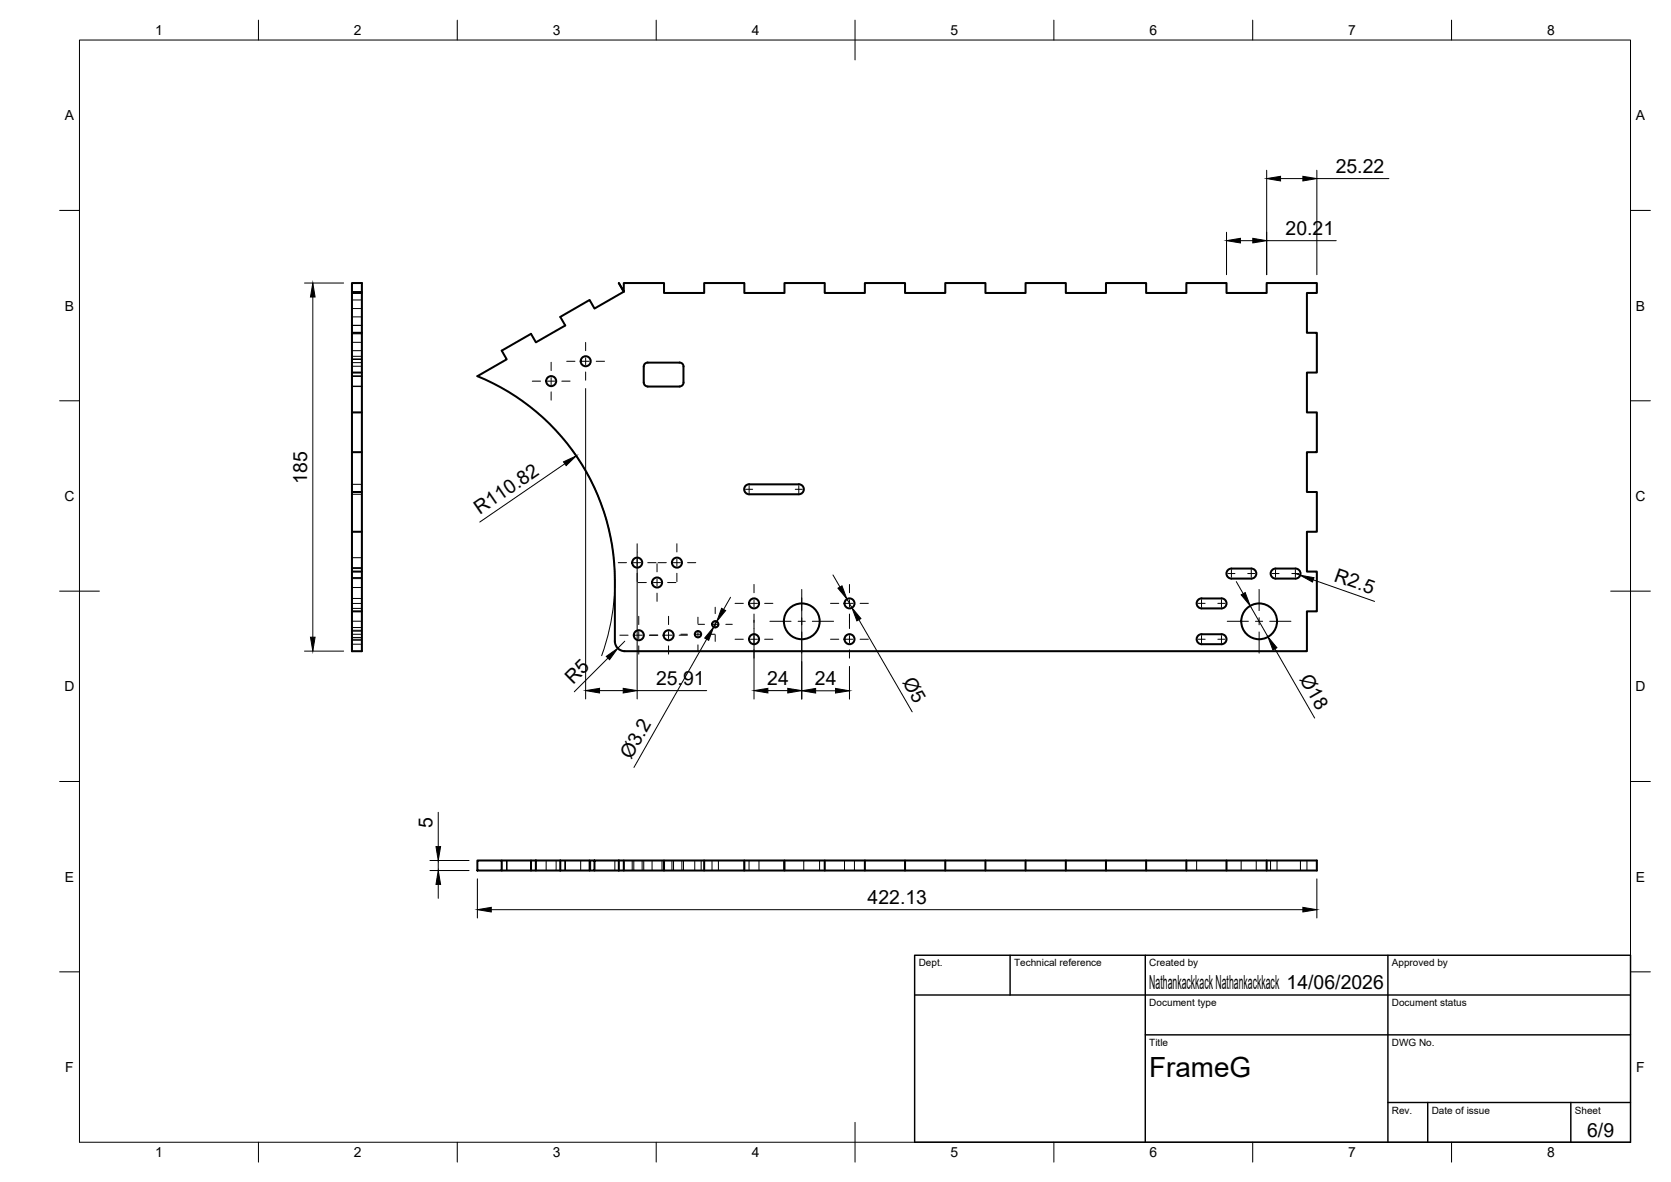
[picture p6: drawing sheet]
<svg xmlns="http://www.w3.org/2000/svg" width="420mm" height="297mm" viewBox="0 0 420 297" stroke-linecap="round" stroke-linejoin="round" font-family="sans-serif">
<!-- layer: Visible -->
<g fill="none" stroke="#000" stroke-width=".51">
<path d="M88.5 71.1h2.5v92.5h-2.5zM88.5 73.6h2.5M88.5 93.6h2.5M88.5 83.6h2.5M161.9 92.1v4a1.04 1.04 0 0 0 1 1h8a1.01 1.01 0 0 0 1-1v-4M162.9 91.1h8M162.9 91.1a1.01 1.01 0 0 0-1 1M170.9 91.1a1.01 1.01 0 0 1 1 1M88.5 113.6h2.5M88.5 103.6h2.5M88.5 123.6h2.5M88.5 133.6h2.5"/>
<path d="M187.6 121.9l.8-.2h12.5a1.26 1.26 0 0 1 1.2 1.3 1.26 1.26 0 0 1-1.2 1.2h-12.5a1.26 1.26 0 0 1-1.2-.9 1.26 1.26 0 0 1 .4-1.4zM88.5 143.6h2.5M88.5 153.6h2.5M302.1 159.4h5M302.1 150.4h5M302.1 159.4a1.26 1.26 0 0 0-1.2 1.2 1.26 1.26 0 0 0 1.2 1.3M302.1 150.4a1.26 1.26 0 0 0-1.2 1.2 1.26 1.26 0 0 0 1.2 1.3M307.1 159.4a1.26 1.26 0 0 1 1.3 1.2 1.26 1.26 0 0 1-1.3 1.3h-5M307.1 150.4a1.26 1.26 0 0 1 1.3 1.2 1.26 1.26 0 0 1-1.3 1.3h-5M308.9 143.1l.7-.2h5a1.26 1.26 0 0 1 1.3 1.2 1.26 1.26 0 0 1-1.3 1.3h-5a1.26 1.26 0 0 1-1.2-.9 1.26 1.26 0 0 1 .5-1.4zM320.7 142.9h5a1.26 1.26 0 0 1 1.3 1.2 1.26 1.26 0 0 1-1.3 1.3h-5M320.7 142.9a1.26 1.26 0 0 0-1.2 1.2 1.26 1.26 0 0 0 1.2 1.3"/>
<path d="M154.6 161.1a2.51 2.51 0 0 0 2.5 2.5h171.5v-10h2.5v-10h-2.5v-10h2.5v-10h-2.5v-10h2.5v-10h-2.5v-10h2.5v-10h-2.5v-10h2.5v-2.5h-12.6v2.5h-10.1v-2.5h-10.1v2.5h-10.1v-2.5h-10.1v2.5h-10.1v-2.5h-10.1v2.5h-10.1v-2.5h-10.1v2.5h-10.1v-2.5h-10.1v2.5h-10.1v-2.5h-10.1v2.5h-10.1v-2.5h-10.1v2.5h-10.1v-2.5h-10.2v2.2l-1.2-2.2 1.2 2.2-7.3 4.2-1.2-2.1-7.4 4.2 1.2 2.2-7.4 4.2-1.2-2.1-7.3 4.2 1.2 2.2-7.4 4.2a55.4 55.4 0 0 1 34.6 51.4v15.2M120 216.2h6.2v2.6h-6.2zM126.2 218.8h7.3M126.2 216.2h7.3M134.7 216.2h-1.2v2.6h1.2v-2.6h6.2M134.7 218.8h13.6M140.9 216.2v2.6M140.9 216.2h7.4M149.5 216.2h-1.2v2.6h1.2v-2.6h6.1M149.5 218.8h6.1M155.6 216.2h175.5v2.6h-175.5M155.6 216.2v2.6"/>
<path d="M156.8 216.2v2.6M167 216.2v2.6M177.1 216.2v2.6M187.2 216.2v2.6M197.3 216.2v2.6M207.4 216.2v2.6M217.5 216.2v2.6M227.6 216.2v2.6M237.7 216.2v2.6M247.8 216.2v2.6M257.9 216.2v2.6M268 216.2v2.6"/>
<path d="M278.1 216.2v2.6M288.2 216.2v2.6M298.3 216.2v2.6M308.4 216.2v2.6M318.5 216.2v2.6"/>
<circle cx="138.6" cy="95.8" r="1.26"/>
<circle cx="147.3" cy="90.8" r="1.26"/>
<circle cx="160.2" cy="141.4" r="1.26"/>
<circle cx="160.6" cy="159.6" r="1.26"/>
<circle cx="165.2" cy="146.4" r="1.26"/>
<circle cx="168.1" cy="159.6" r="1.26"/>
<circle cx="170.2" cy="141.4" r="1.26"/>
<circle cx="175.5" cy="159.4" r=".79"/>
<circle cx="179.8" cy="156.9" r=".79"/>
<circle cx="189.6" cy="151.6" r="1.26"/>
<circle cx="201.6" cy="156.1" r="4.5"/>
<circle cx="213.6" cy="151.6" r="1.26"/>
<circle cx="316.6" cy="156.1" r="4.5"/>
<circle cx="189.6" cy="160.6" r="1.26"/>
<circle cx="213.6" cy="160.6" r="1.26"/>
</g>
<!-- layer: Hidden -->
<g fill="none" stroke="#000" stroke-width=".25">
<path d="M88.5 79.6h2.5M88.5 73.3h2.5M88.5 75.4h2.5M88.5 77.5h2.5M88.5 90.3h2.5M88.5 88.1h2.5M88.5 94.5h2.5M88.5 83.9h2.5M88.5 86h2.5M88.5 81.8h2.5M88.5 97.1h2.5M88.5 91.1h2.5"/>
<path d="M88.5 89.5h2.5M88.5 92h2.5M88.5 97h2.5M91 90.3h-2.5h2.5M91 81.8h-2.5h2.5M88.5 124.2h2.5M88.5 121.7h2.5M88.5 159.4h2.5M88.5 152.9h2.5M88.5 150.4h2.5M88.5 145.4h2.5M88.5 142.9h2.5"/>
<path d="M88.5 142.6h2.5M88.5 140.2h2.5M88.5 151.6h2.5M88.5 158.4h2.5M88.5 158.6h2.5M88.5 157.7h2.5M88.5 156.1h2.5M88.5 145.1h2.5M88.5 147.6h2.5M88.5 161.9h2.5M88.5 160.6h2.5M88.5 160.9h2.5"/>
<path d="M88.5 160.2h2.5M120.1 216.2v2.6M127.4 216.2v2.6M137.3 216.2v2.6M139.8 216.2v2.6M142.1 216.2v2.6v-2.6M142.1 216.2v2.6M146 216.2v2.6M148.5 216.2v2.6M154.6 216.2v2.6M156.8 216.2v2.6M159 216.2v2.6"/>
<path d="M159.4 216.2v2.6M161.5 216.2v2.6M161.9 216.2v2.6M164 216.2v2.6M166.5 216.2v2.6M166.9 216.2v2.6M169 216.2v2.6M169.4 216.2v2.6M171.4 216.2v2.6M171.9 216.2v2.6M174.7 216.2v2.6M176.3 216.2v2.6"/>
<path d="M179 216.2v2.6M180.6 216.2v2.6M187.1 216.2v2.6M188.3 216.2v2.6M190.8 216.2v2.6M197.1 216.2v2.6M202.1 216.2v2.6M206.1 216.2v2.6M212.3 216.2v2.6M214.8 216.2v2.6M300.9 216.2v2.6M308.4 216.2v2.6"/>
<path d="M312.1 216.2v2.6M315.9 216.2v2.6M319.5 216.2v2.6M321.1 216.2v2.6M327 216.2v2.6M328.6 216.2v2.6"/>
</g>
<!-- layer: BORDER -->
<g fill="none" stroke="#000" stroke-width=".25">
<path d="M20 10.1h390v276.9h-390zM65 5.1v5M115 5.1v5M165 5.1v5M215 5.1v10M265 5.1v5M315 5.1v5M365 5.1v5M15 52.9h5M410 52.9h5M15 100.7h5M410 100.7h5"/>
<path d="M15 148.6h10M405 148.6h10M15 196.4h5M410 196.4h5M15 244.2h5M410 244.2h5M65 287v5M115 287v5M165 287v5M215 282.1v9.9M265 287v5M315 287v5"/>
<path d="M365 287v5"/>
</g>
<!-- layer: TITLEBLOCK -->
<path d="M230 240.1h180v46.9h-180zM230 250h180M254 240.1v9.9M288 240.1v46.9M349 240.1v46.9M288 260.1h122M349 277.1h61M359 277.1v9.9M395 277.1v9.9" fill="none" stroke="#000" stroke-width=".36"/>
<!-- layer: Smart Centers -->
<g fill="none" stroke="#000" stroke-width=".25">
<path d="M133.8 95.8h2.1M137.7 95.8h1.8M138.6 91v2.1M138.6 94.9v1.8M138.6 98.5v2M141.3 95.8h2M142.5 90.8h2.1M146.3 90.8h1.8M147.3 86v2.1M147.3 89.9v1.8M147.3 93.5v2.1M149.9 90.8h2.1"/>
<path d="M160.2 136.6v2.1M170.2 136.6v2.1M187.5 123h1.8M188.4 122.1v1.8M200 123h1.7M200.9 122.1v1.8M155.4 141.4h2.1M155.9 159.6h2M159.3 141.4h1.8M159.7 159.6h1.8M160.2 140.5v1.8M160.2 144.1v2"/>
<path d="M160.4 146.4h2.1M160.6 154.9v2.1M160.6 158.7v1.8M162.9 141.4h2.1M163.3 159.6h2.1M164.3 146.4h1.8M165.2 141.7v2M165.2 145.5v1.8M165.2 149.1v2M165.5 141.4h2M167.2 159.6h1.8M167.9 146.4h2"/>
<path d="M168.1 154.9v2.1M168.1 158.7v1.8M169.3 141.4h1.8M170.2 140.5v1.8M170.2 144.1v2M170.8 159.6h2M171.2 159.4h1.6M172.9 141.4h2M174.6 159.4h1.8M175.5 155.1v1.6M175.5 158.5v1.8M175.5 156.9h1.6"/>
<path d="M178.2 159.4h1.6M178.9 156.9h1.8M179.8 152.6v1.6M179.8 156v1.8M179.8 159.6v1.6M182.5 156.9h1.6M184.8 151.6h2.1M188.7 151.6h1.8M189.6 146.9v2.1M189.6 150.7v1.8M189.6 154.3v3.7M189.6 159.7v1.8"/>
<path d="M192.3 151.6h2M193.6 156.1h5.3M200.7 156.1h1.8M201.6 148.1v5.3M201.6 155.2v1.8M201.6 158.8v5.3M204.3 156.1h5.3M208.8 151.6h2.1M212.7 151.6h1.8M213.6 146.9v2.1M213.6 150.7v1.8M213.6 154.3v3.7"/>
<path d="M213.6 159.7v1.8M216.3 151.6h2M301.2 151.6h1.8M302.1 150.7v1.8M302.1 159.7v1.8M306.2 151.6h1.8M307.1 150.7v1.8M307.1 159.7v1.8M308.6 156.1h5.3M308.7 144.1h1.8M309.6 143.2v1.8M313.7 144.1h1.8"/>
<path d="M314.6 143.2v1.8M315.7 156.1h1.8M316.6 148.1v5.3M316.6 155.2v1.8M316.6 158.8v5.3M319.3 156.1h5.3M319.8 144.1h1.8M320.7 143.2v1.8M324.8 144.1h1.8M325.7 143.2v1.8M160.6 162.3v2.1M168.1 162.3v2.1"/>
<path d="M175.5 162.1v1.6M184.8 160.6h2.1M188.7 160.6h1.8M189.6 163.3v2.1M192.3 160.6h2M208.8 160.6h2.1M212.7 160.6h1.8M213.6 163.3v2.1M216.3 160.6h2M301.2 160.6h1.8M306.2 160.6h1.8"/>
</g>
<!-- layer: FD_Dimensions -->
<g fill="none" stroke="#000" stroke-width=".25">
<path d="M308.4 58.4v10.6M318.5 42.8v26.2M322 44.9h5.6M331.1 42.8v26.2M331.1 44.9h18.1M76.6 71.1h9.8M78.7 74.6v85.5M311.9 60.5h3.1M318.5 60.5h17.5M147.3 97.6v78M142 116.6l-21.4 14.6M143.7 112.8a55.4 55.4 0 0 1 7.6 52"/>
<path d="M160.2 138.8v36.8M180.2 156.2l-.8 1.4M183.7 150.1l-1.8 3M189.6 158v17.7M201.6 150.2v25.5M209.4 144.5l1.8 3M213 150.5l1.2 2.2M216 155.8l13.4 23.1M310.9 146.2l1.7 3M314.3 152.2l4.5 7.8M325.7 144.1l1.2 .5M330.2 145.7l15.4 5.4"/>
<path d="M76.6 163.6h9.8M150.7 173.6h6M152.9 165.4l-8.5 8.4M157.1 161.1l-1.8 1.8M160.2 173.6h17.5M177.7 160.6l-18.3 32.3M193.1 173.6h5M205.1 173.6h5M213.6 167.5v8.2M320.6 163.1l10 17.4M108.1 218.8h9.8M108.1 216.2h9.8"/>
<path d="M110.2 204.1v8.7M110.2 216.2v2.6M110.2 222.3v3.4M120 220.9v9.8M123.5 228.6h204.1M331.1 220.9v9.8"/>
</g>
<g fill="#000" stroke="#000" stroke-width=".25">
<path d="M308.4 60.5l3.5-.6v1.2zM315 59.9l3.5 .6-3.5 .6zM318.5 44.9l3.5-.6v1.2zM327.6 44.3l3.5 .6-3.5 .6zM78.7 71.1l.5 3.5h-1.1zM141.7 116.1l3.2-1.5-2.6 2.4zM181.4 152.9l1.1 .5-2.3 2.8zM210.7 147.8l1-.6 1.3 3.3zM214.2 152.7l2.3 2.8-1 .5zM312.1 149.5l1-.6 1.2 3.3zM326.9 144.6l3.5 .6-.4 1.1zM78.1 160.1h1.1l-.5 3.5z"/>
<path d="M147.3 173.6l3.4-.6v1.1zM152.4 165l2.9-2.1-2 2.9zM156.7 173l3.5 .6-3.5 .5zM179.4 157.6l-1.2 3.3-1-.6zM189.6 173.6l3.5-.6v1.1zM198.1 173l3.5 .6-3.5 .5zM201.6 173.6l3.5-.6v1.2zM210.1 173l3.5 .6-3.5 .6zM318.8 160l2.3 2.8-1 .6zM109.6 212.8h1.2l-.6 3.4zM110.2 218.8l.6 3.5h-1.2zM120 228.6l3.5-.6v1.2z"/>
<path d="M327.6 228l3.5 .6-3.5 .6z"/>
</g>
<text font-size="7" x="289" y="270.6">FrameG</text>
<g font-size="4.9">
<text x="335.9" y="43.4">25.22</text>
<text x="323.3" y="59">20.21</text>
<text x="77.2" y="121.6" transform="rotate(-90 77.2 121.6)">185</text>
<text x="120.6" y="129.4" transform="rotate(-34 120.6 129.4)">R110.82</text>
<text x="335.2" y="145.9" transform="rotate(19 335.2 145.9)">R2.5</text>
<text x="144.1" y="172.1" transform="rotate(-45 144.1 172.1)">R5</text>
<text x="165" y="172.1">25.91</text>
<text x="192.9" y="172.2">24</text>
<text x="204.9" y="172.2">24</text>
<text x="226.8" y="171.4" transform="rotate(60 226.8 171.4)">Ø5</text>
<text x="326.7" y="170.7" transform="rotate(60 326.7 170.7)">Ø18</text>
<text x="158.7" y="191.1" transform="rotate(-60 158.7 191.1)">Ø3.2</text>
<text x="108.7" y="208.1" transform="rotate(-90 108.7 208.1)">5</text>
<text x="218.2" y="227.1">422.13</text>
<text x="289" y="248.5">Nathankackkack Nathankackkack 14/06/2026</text>
<text x="399.1" y="285.7">6/9</text>
</g>
<g font-size="3.5">
<text x="39" y="8.8">1</text>
<text x="89" y="8.8">2</text>
<text x="139" y="8.8">3</text>
<text x="189" y="8.8">4</text>
<text x="239" y="8.8">5</text>
<text x="289" y="8.8">6</text>
<text x="339" y="8.8">7</text>
<text x="389" y="8.8">8</text>
<text x="16.3" y="30.2">A</text>
<text x="411.3" y="30.2">A</text>
<text x="16.3" y="78">B</text>
<text x="411.3" y="78">B</text>
<text x="16.2" y="125.9">C</text>
<text x="411.2" y="125.9">C</text>
<text x="16.2" y="173.7">D</text>
<text x="411.2" y="173.7">D</text>
<text x="16.3" y="221.6">E</text>
<text x="411.3" y="221.6">E</text>
<text x="16.4" y="269.4">F</text>
<text x="411.4" y="269.4">F</text>
<text x="39" y="290.8">1</text>
<text x="89" y="290.8">2</text>
<text x="139" y="290.8">3</text>
<text x="189" y="290.8">4</text>
<text x="239" y="290.8">5</text>
<text x="289" y="290.8">6</text>
<text x="339" y="290.8">7</text>
<text x="389" y="290.8">8</text>
</g>
<g font-size="2.5">
<text x="231" y="242.9">Dept.</text>
<text x="255" y="242.9">Technical reference</text>
<text x="289" y="242.9">Created by</text>
<text x="350" y="242.9">Approved by</text>
<text x="289" y="252.8">Document type</text>
<text x="350" y="252.8">Document status</text>
<text x="289" y="262.9">Title</text>
<text x="350" y="262.9">DWG No.</text>
<text x="350" y="279.9">Rev.</text>
<text x="360" y="279.9">Date of issue</text>
<text x="396" y="279.9">Sheet</text>
</g>
</svg>
